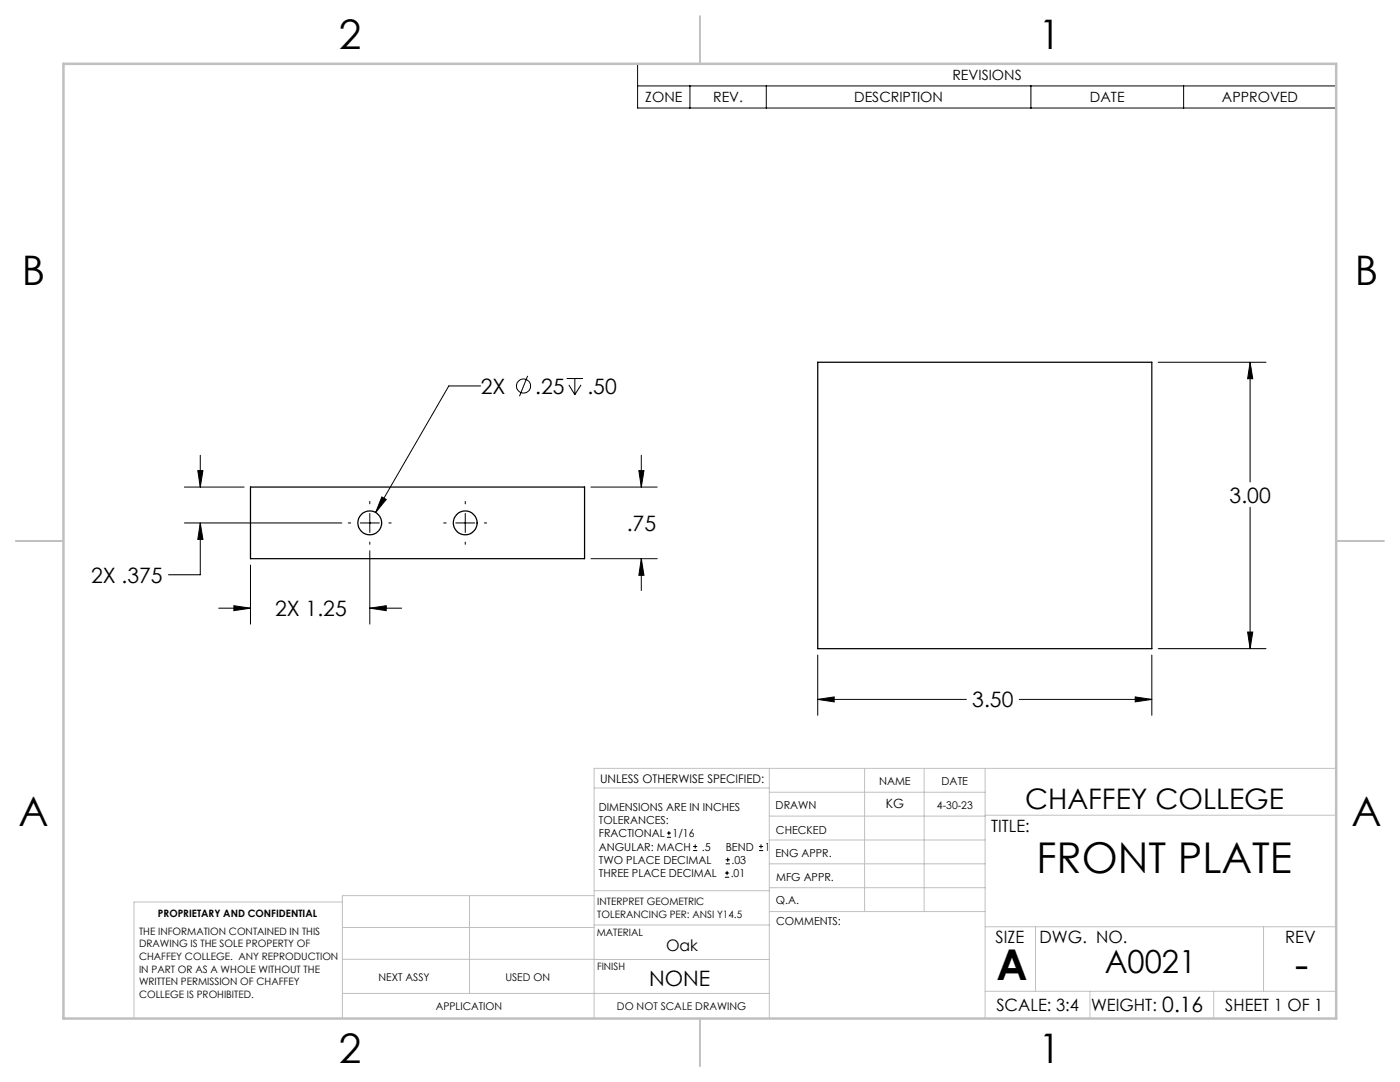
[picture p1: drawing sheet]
<svg xmlns="http://www.w3.org/2000/svg" width="279mm" height="216mm" viewBox="0 0 279 216" stroke-linecap="round" stroke-linejoin="round" font-family="sans-serif">
<g fill="none" stroke="#000" stroke-width=".25">
<path d="M163.2 72.3h66.7v57.1h-66.7zM50 97.2h66.7v14.3h-66.7z"/>
<circle cx="73.8" cy="104.3" r="2.39"/>
<circle cx="92.8" cy="104.3" r="2.39"/>
</g>
<g fill="none" stroke="#000" stroke-width=".2">
<path d="M127.2 12.7h139.5v8.9h-139.5zM127.2 17.1h139.5M137.7 17.1v4.5M152.9 17.1v4.5M205.7 17.1v4.5M236.2 17.1v4.5M95.9 77h-6.3l-14.6 25.3M105.3 75l-1.6 4.1M113.1 75.5h3.2M113.5 76.8l1.2 1.9M114.7 75.5v3.2M116 76.8l-1.3 1.9"/>
<path d="M231.1 72.3h21.6M249.5 72.3l.5 3.3h-1zM249.5 72.3v23.9M36.8 97.2h11.9M39.5 93.9h1l-.5 3.3zM40 90.8v6.4M76.2 99.2l.9 .5-2.1 2.6zM117.9 97.2h13.3M127.5 93.9h1l-.5 3.3zM128 90.8v6.4M36.8 104.4h31.4M40 104.4l.5 3.2h-1z"/>
<path d="M40 104.4v10.3h-6.4M50 112.7v11.8M69.5 104.4h.5M71.9 104.4h3.8M73.8 109.9v14.6M73.8 100v.5M73.8 102.4v3.9M73.8 108.2v.4M77.6 104.4h.5M88.5 104.4h.5M90.9 104.4h3.9M92.9 100v.5"/>
<path d="M92.9 102.4v3.9M92.9 108.2v.4M96.7 104.4h.4M117.9 111.5h13.3M128 111.5l.5 3.3h-1zM128 111.5v6.3M249.5 101.2v28.2M43.6 121.4h6.4M46.7 120.9l3.3 .5-3.3 .4zM73.8 121.4l3.3-.5v.9zM73.8 121.4h6.4M163.2 139.6l3.3-.5v1z"/>
<path d="M163.2 130.7v12M163.2 139.6h29.7M203.4 139.6h26.5M226.6 139.1l3.3 .5-3.3 .5zM229.9 130.7v12M231.1 129.4h21.6M249 126.1h1l-.5 3.3zM133.1 167.1h.8M133.1 166.2h.8M133.5 165.8v.9M138.3 169.7h.8M138.3 168.9h.8"/>
<path d="M138.7 168.5v.8M144.7 175h.8M144.7 174.2h.8M144.8 172.4h.9M144.8 171.6h.9M145.1 173.8v.8M145.2 171.1v.9M151.5 169.7h.8M151.5 168.9h.8M151.9 168.5v.8"/>
<circle cx="104.5" cy="77" r="1.41"/>
</g>
<g fill="none" stroke="#c0c0c0" stroke-width=".2">
<path d="M118.6 157.2h34.9M153.5 153.3v49.9M153.5 158.1h43.1M172.5 153.3v28.6M184.4 153.3v28.6M196.6 153.3v49.9M266.7 153.3h-148.1v49.9M68.3 180h-41.6v23.2M93.7 178.7v19.5M118.6 178.7h-50.3v24.5M118.6 177.7h35M153.5 167.6h43.1"/>
<path d="M153.5 162.8h43.1M153.5 172.4h43.1M153.5 177.1h43.1M196.6 162.7h70.1M68.3 198.2h85.2M68.3 191.4l85.2 .1M68.3 185.1h50.3M118.6 184.6h35M153.6 181.9h43M196.6 197.8h70.1M196.6 184.9h70.1M206.7 184.9v12.9"/>
<path d="M217.5 197.8v5.4M242.2 197.8v5.4M252.2 184.9v12.9"/>
</g>
<path d="M139.7 3.2v9.5M3.1 107.9h9.6M266.7 107.9h9.5M139.7 203.2v9.6" fill="none" stroke="#c0c0c0" stroke-width=".25"/>
<path d="M12.7 12.7h254v190.5h-254z" fill="none" stroke="#c0c0c0" stroke-width=".5"/>
<path d="M127.5 93.9h1l-.5 3.3zM128 111.5l.5 3.3h-1zM76.2 99.2l-1.2 3.1 2.1-2.6zM46.7 120.9l3.3 .5-3.3 .4zM73.8 121.4l3.3-.5v.9zM39.5 93.9h1l-.5 3.3zM40 104.4l.5 3.2h-1zM249 126.1h1l-.5 3.3zM249.5 72.3l.5 3.3h-1zM163.2 139.6l3.3-.5v1zM226.6 139.1l3.3 .5-3.3 .5z" fill="#000"/>
<g font-size="8.5">
<text x="206.9" y="174.2">FRONT PLATE</text>
<text x="198.9" y="195.5">A</text>
<text x="258.4" y="195.4">-</text>
</g>
<g font-size="8.1">
<text x="67.6" y="9.7">2</text>
<text x="207.3" y="9.7">1</text>
<text x="4.4" y="57">B</text>
<text x="270.4" y="57">B</text>
<text x="3.7" y="164.9">A</text>
<text x="269.7" y="164.9">A</text>
<text x="67.6" y="212.2">2</text>
<text x="207.3" y="212.2">1</text>
</g>
<text font-size="6.3" x="220.5" y="194.1">A0021</text>
<text font-size="5.6" x="204.6" y="161.4">CHAFFEY COLLEGE</text>
<g font-size="4.2">
<text x="95.9" y="78.6">2X</text>
<text x="106.8" y="78.6">.25</text>
<text x="117.2" y="78.6">.50</text>
<text x="245.4" y="100.3">3.00</text>
<text x="125.1" y="106">.75</text>
<text x="18.2" y="116.3">2X .375</text>
<text x="54.9" y="122.9">2X 1.25</text>
<text x="194" y="141.1">3.50</text>
<text x="129.5" y="196.7">NONE</text>
<text x="232" y="201.9">0.16</text>
</g>
<g font-size="3.4">
<text x="197.8" y="166">TITLE:</text>
<text x="198.7" y="188.1">SIZE</text>
<text x="207.5" y="188.1">DWG. NO.</text>
<text x="256.5" y="188.2">REV</text>
<text x="198.8" y="201.7">SCALE: 3:4</text>
<text x="217.7" y="201.8">WEIGHT:</text>
<text x="244.5" y="201.7">SHEET 1 OF 1</text>
</g>
<text font-size="3.2" x="132.9" y="189.8">Oak</text>
<g font-size="2.8">
<text x="190.1" y="16">REVISIONS</text>
<text x="128.8" y="20.4">ZONE</text>
<text x="142.3" y="20.4">REV.</text>
<text x="170.5" y="20.4">DESCRIPTION</text>
<text x="217.5" y="20.4">DATE</text>
<text x="243.9" y="20.4">APPROVED</text>
</g>
<text font-size="2.5" x="176.8" y="161.3">KG</text>
<text font-size="2.4" x="119.8" y="156.2">UNLESS OTHERWISE SPECIFIED:</text>
<g font-size="2.2">
<text x="119.5" y="161.8">DIMENSIONS ARE IN INCHES</text>
<text x="154.8" y="161.4">DRAWN</text>
<text x="175.4" y="156.6">NAME</text>
<text x="187.9" y="156.7">DATE</text>
<text x="119.5" y="164.4">TOLERANCES:</text>
<text x="119.5" y="167.1">FRACTIONAL</text>
<text x="134.2" y="167.1">1/16</text>
<text x="154.9" y="166.3">CHECKED</text>
<text x="119.5" y="172.4">TWO PLACE DECIMAL</text>
<text x="119.5" y="169.7">ANGULAR: MACH</text>
<text x="140.1" y="169.7">.5</text>
<text x="144.8" y="169.7">BEND</text>
<text x="146" y="172.4">.03</text>
<text x="152.6" y="169.7">1</text>
<text x="154.8" y="171">ENG APPR.</text>
<text x="119.5" y="175">THREE PLACE DECIMAL</text>
<text x="145.8" y="175">.01</text>
<text x="154.9" y="175.7">MFG APPR.</text>
<text x="154.9" y="180.4">Q.A.</text>
<text x="154.9" y="184.6">COMMENTS:</text>
</g>
<g font-size="2.1">
<text x="187" y="161.4">4-30-23</text>
<text x="75.5" y="195.7">NEXT ASSY</text>
<text x="100.9" y="195.7">USED ON</text>
<text x="86.9" y="201.5">APPLICATION</text>
<text x="123.1" y="201.6">DO NOT SCALE DRAWING</text>
</g>
<g font-size="2">
<text x="31.5" y="182.9">PROPRIETARY AND CONFIDENTIAL</text>
<text x="119.2" y="180.6">INTERPRET GEOMETRIC</text>
<text x="119.2" y="183.1">TOLERANCING PER: ANSI Y14.5</text>
<text x="27.8" y="186.5">THE INFORMATION CONTAINED IN THIS</text>
<text x="27.8" y="189">DRAWING IS THE SOLE PROPERTY OF</text>
<text x="27.8" y="191.6">CHAFFEY COLLEGE. ANY REPRODUCTION</text>
<text x="119.1" y="186.7">MATERIAL</text>
<text x="27.8" y="194.1">IN PART OR AS A WHOLE WITHOUT THE</text>
<text x="27.8" y="196.6">WRITTEN PERMISSION OF CHAFFEY</text>
<text x="119.1" y="193.5">FINISH</text>
<text x="27.8" y="199.1">COLLEGE IS PROHIBITED.</text>
</g>
</svg>
